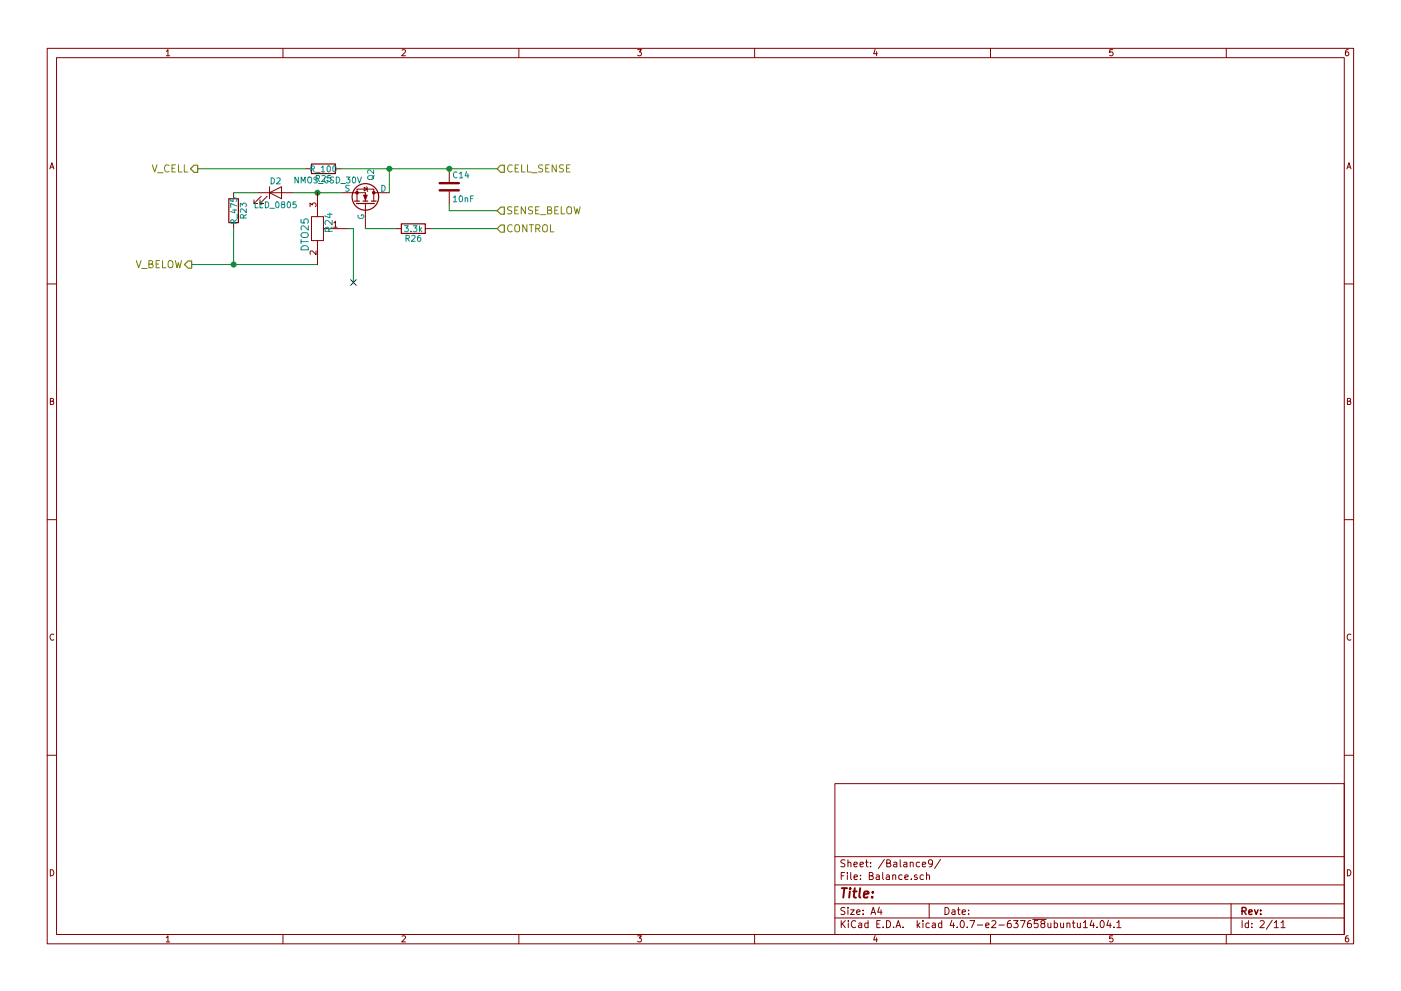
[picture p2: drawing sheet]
EESchema Schematic File Version 2
LIBS:BMS_Slave-rescue
LIBS:power
LIBS:device
LIBS:switches
LIBS:relays
LIBS:motors
LIBS:transistors
LIBS:conn
LIBS:linear
LIBS:regul
LIBS:74xx
LIBS:cmos4000
LIBS:adc-dac
LIBS:memory
LIBS:xilinx
LIBS:microcontrollers
LIBS:dsp
LIBS:microchip
LIBS:analog_switches
LIBS:motorola
LIBS:texas
LIBS:intel
LIBS:audio
LIBS:interface
LIBS:digital-audio
LIBS:philips
LIBS:display
LIBS:cypress
LIBS:siliconi
LIBS:opto
LIBS:atmel
LIBS:contrib
LIBS:valves
LIBS:formula
LIBS:BMS_Slave-cache
EELAYER 25 0
EELAYER END
$Descr A4 11693 8268
encoding utf-8
Sheet 11 11
Title ""
Date ""
Rev ""
Comp ""
Comment1 ""
Comment2 ""
Comment3 ""
Comment4 ""
$EndDescr
Text HLabel 1650 1400 0    60   Output ~ 0
V_CELL
Text HLabel 1600 2200 0    60   Output ~ 0
V_BELOW
$Comp
L R_475 R23
U 1 1
P 1950 1750
AR Path="/59EE8FBB/59E55BD0" Ref="R23"  Part="1" 
AR Path="/59EEA6DF/59E55BD0" Ref="R27"  Part="1" 
AR Path="/59EEA728/59E55BD0" Ref="R31"  Part="1" 
AR Path="/59EEB0B2/59E55BD0" Ref="R35"  Part="1" 
AR Path="/59EEB0FB/59E55BD0" Ref="R39"  Part="1" 
AR Path="/59EEB144/59E55BD0" Ref="R43"  Part="1" 
AR Path="/59EEB679/59E55BD0" Ref="R47"  Part="1" 
AR Path="/59EEB708/59E55BD0" Ref="R51"  Part="1" 
AR Path="/59EEB751/59E55BD0" Ref="R55"  Part="1" 
AR Path="/59F343C3/59E55BD0" Ref="R59"  Part="1" 
F 0 "R59" V 2030 1750 50  0000 C CNN
F 1 "R_475" V 1950 1750 50  0000 C CNN
F 2 "footprints:R_0805_OEM" H 1880 1750 50  0001 C CNN
F 3 "http://www.yageo.com.tw/exep/pages/download/literatures/PYu-R_INT-thick_7.pdf" H 2030 1750 50  0001 C CNN
F 4 "311-475CRCT-ND" H 1950 1750 60  0001 C CNN "MPN"
F 5 "Digi-Key" H 1950 1750 60  0001 C CNN "MFN"
F 6 "Value" H 1950 1750 60  0001 C CNN "Package"
F 7 "https://www.digikey.com/products/en?keywords=311-475CRCT-ND" H 2430 2150 60  0001 C CNN "PurchasingLink"
	1    1950 1750
	1    0    0    -1  
$EndComp
$Comp
L LED_0805 D2
U 1 1
P 2300 1600
AR Path="/59EE8FBB/59E55C0F" Ref="D2"  Part="1" 
AR Path="/59EEA6DF/59E55C0F" Ref="D3"  Part="1" 
AR Path="/59EEA728/59E55C0F" Ref="D4"  Part="1" 
AR Path="/59EEB0B2/59E55C0F" Ref="D5"  Part="1" 
AR Path="/59EEB0FB/59E55C0F" Ref="D6"  Part="1" 
AR Path="/59EEB144/59E55C0F" Ref="D7"  Part="1" 
AR Path="/59EEB679/59E55C0F" Ref="D8"  Part="1" 
AR Path="/59EEB708/59E55C0F" Ref="D9"  Part="1" 
AR Path="/59EEB751/59E55C0F" Ref="D10"  Part="1" 
AR Path="/59F343C3/59E55C0F" Ref="D11"  Part="1" 
F 0 "D11" H 2300 1700 50  0000 C CNN
F 1 "LED_0805" H 2300 1500 50  0000 C CNN
F 2 "footprints:LED_0805_OEM" H 2200 1600 50  0001 C CNN
F 3 "http://www.osram-os.com/Graphics/XPic9/00078860_0.pdf" H 2300 1700 50  0001 C CNN
F 4 "475-1410-1-ND" H 2300 1600 60  0001 C CNN "MPN"
F 5 "Digi-Key" H 2300 1600 60  0001 C CNN "MFN"
F 6 "Value" H 2300 1600 60  0001 C CNN "Package"
F 7 "https://www.digikey.com/products/en?keywords=475-1410-1-ND" H 2700 2100 60  0001 C CNN "PurchasingLink"
	1    2300 1600
	1    0    0    -1  
$EndComp
$Comp
L NMOS_GSD_30V Q2
U 1 1
P 3050 1700
AR Path="/59EE8FBB/59E55CA7" Ref="Q2"  Part="1" 
AR Path="/59EEA6DF/59E55CA7" Ref="Q3"  Part="1" 
AR Path="/59EEA728/59E55CA7" Ref="Q4"  Part="1" 
AR Path="/59EEB0B2/59E55CA7" Ref="Q5"  Part="1" 
AR Path="/59EEB0FB/59E55CA7" Ref="Q6"  Part="1" 
AR Path="/59EEB144/59E55CA7" Ref="Q7"  Part="1" 
AR Path="/59EEB679/59E55CA7" Ref="Q8"  Part="1" 
AR Path="/59EEB708/59E55CA7" Ref="Q9"  Part="1" 
AR Path="/59EEB751/59E55CA7" Ref="Q10"  Part="1" 
AR Path="/59F343C3/59E55CA7" Ref="Q11"  Part="1" 
F 0 "Q11" H 3250 1750 50  0000 L CNN
F 1 "NMOS_GSD_30V" V 3250 1100 50  0000 L CNN
F 2 "footprints:SOT-23F" H 3250 1800 50  0001 C CNN
F 3 "https://www.digikey.com/products/en?keywords=SSM3K333RLFCT-ND" H 3250 1750 50  0001 C CNN
F 4 "Digi-Key" H 3050 1700 60  0001 C CNN "MFN"
F 5 "SSM3K333RLFCT-ND" H 3050 1700 60  0001 C CNN "MPN"
F 6 "Value" H 3050 1700 60  0001 C CNN "Package"
F 7 "https://www.digikey.com/products/en?keywords=SSM3K333RLFCT-ND" H 3650 2150 60  0001 C CNN "PurchasingLink"
	1    3050 1700
	0    1    -1   0   
$EndComp
$Comp
L R_100 R25
U 1 1
P 2700 1400
AR Path="/59EE8FBB/59E55D6B" Ref="R25"  Part="1" 
AR Path="/59EEA6DF/59E55D6B" Ref="R29"  Part="1" 
AR Path="/59EEA728/59E55D6B" Ref="R33"  Part="1" 
AR Path="/59EEB0B2/59E55D6B" Ref="R37"  Part="1" 
AR Path="/59EEB0FB/59E55D6B" Ref="R41"  Part="1" 
AR Path="/59EEB144/59E55D6B" Ref="R45"  Part="1" 
AR Path="/59EEB679/59E55D6B" Ref="R49"  Part="1" 
AR Path="/59EEB708/59E55D6B" Ref="R53"  Part="1" 
AR Path="/59EEB751/59E55D6B" Ref="R57"  Part="1" 
AR Path="/59F343C3/59E55D6B" Ref="R61"  Part="1" 
F 0 "R61" V 2780 1400 50  0000 C CNN
F 1 "R_100" V 2700 1400 50  0000 C CNN
F 2 "footprints:R_0805_OEM" H 2630 1400 50  0001 C CNN
F 3 "https://www.seielect.com/Catalog/SEI-rncp.pdf" H 2780 1400 50  0001 C CNN
F 4 "Digi-Key" H 2700 1400 60  0001 C CNN "MFN"
F 5 "RNCP0805FTD100RCT-ND" H 2700 1400 60  0001 C CNN "MPN"
F 6 "Value" H 2700 1400 60  0001 C CNN "Package"
F 7 "https://www.digikey.com/products/en?keywords=RNCP0805FTD100RCT-ND" H 3180 1800 60  0001 C CNN "PurchasingLink"
	1    2700 1400
	0    1    1    0   
$EndComp
Text HLabel 4150 1400 2    60   Input ~ 0
CELL_SENSE
$Comp
L C C14
U 1 1
P 3750 1550
AR Path="/59EE8FBB/59E55EA7" Ref="C14"  Part="1" 
AR Path="/59EEA6DF/59E55EA7" Ref="C15"  Part="1" 
AR Path="/59EEA728/59E55EA7" Ref="C16"  Part="1" 
AR Path="/59EEB0B2/59E55EA7" Ref="C17"  Part="1" 
AR Path="/59EEB0FB/59E55EA7" Ref="C18"  Part="1" 
AR Path="/59EEB144/59E55EA7" Ref="C19"  Part="1" 
AR Path="/59EEB679/59E55EA7" Ref="C20"  Part="1" 
AR Path="/59EEB708/59E55EA7" Ref="C21"  Part="1" 
AR Path="/59EEB751/59E55EA7" Ref="C22"  Part="1" 
AR Path="/59F343C3/59E55EA7" Ref="C23"  Part="1" 
F 0 "C23" H 3775 1650 50  0000 L CNN
F 1 "10nF" H 3775 1450 50  0000 L CNN
F 2 "footprints:C_0805_OEM" H 3788 1400 50  0001 C CNN
F 3 "" H 3750 1550 50  0001 C CNN
	1    3750 1550
	1    0    0    -1  
$EndComp
Text HLabel 4150 1750 2    60   Input ~ 0
SENSE_BELOW
$Comp
L R R26
U 1 1
P 3450 1900
AR Path="/59EE8FBB/59E55F5F" Ref="R26"  Part="1" 
AR Path="/59EEA6DF/59E55F5F" Ref="R30"  Part="1" 
AR Path="/59EEA728/59E55F5F" Ref="R34"  Part="1" 
AR Path="/59EEB0B2/59E55F5F" Ref="R38"  Part="1" 
AR Path="/59EEB0FB/59E55F5F" Ref="R42"  Part="1" 
AR Path="/59EEB144/59E55F5F" Ref="R46"  Part="1" 
AR Path="/59EEB679/59E55F5F" Ref="R50"  Part="1" 
AR Path="/59EEB708/59E55F5F" Ref="R54"  Part="1" 
AR Path="/59EEB751/59E55F5F" Ref="R58"  Part="1" 
AR Path="/59F343C3/59E55F5F" Ref="R62"  Part="1" 
F 0 "R62" V 3530 1900 50  0000 C CNN
F 1 "3.3k" V 3450 1900 50  0000 C CNN
F 2 "footprints:R_0805_OEM" V 3380 1900 50  0001 C CNN
F 3 "" H 3450 1900 50  0001 C CNN
	1    3450 1900
	0    1    1    0   
$EndComp
Text HLabel 4150 1900 2    60   Input ~ 0
CONTROL
Wire Wire Line
	1950 1600 2150 1600
Wire Wire Line
	2550 1400 1650 1400
Wire Wire Line
	3750 1700 3750 1750
Wire Wire Line
	3750 1750 4150 1750
Wire Wire Line
	4150 1900 3600 1900
Wire Wire Line
	3300 1900 3050 1900
Wire Wire Line
	1600 2200 2650 2200
Wire Wire Line
	1950 1900 1950 2200
Connection ~ 1950 2200
Wire Wire Line
	2950 2350 2950 1900
Wire Wire Line
	2950 1900 2900 1900
Wire Wire Line
	3250 1600 3250 1400
Connection ~ 3250 1400
Wire Wire Line
	2850 1400 4150 1400
Connection ~ 3750 1400
Wire Wire Line
	2450 1600 2850 1600
Connection ~ 2650 1600
$Comp
L DTO25 R32
U 1 1
P 2450 1700
AR Path="/59EEA728/5A01B8BE" Ref="R32"  Part="1" 
AR Path="/59EE8FBB/5A01B8BE" Ref="R24"  Part="1" 
AR Path="/59EEA6DF/5A01B8BE" Ref="R28"  Part="1" 
AR Path="/59EEB0B2/5A01B8BE" Ref="R36"  Part="1" 
AR Path="/59EEB0FB/5A01B8BE" Ref="R40"  Part="1" 
AR Path="/59EEB144/5A01B8BE" Ref="R44"  Part="1" 
AR Path="/59EEB679/5A01B8BE" Ref="R48"  Part="1" 
AR Path="/59EEB708/5A01B8BE" Ref="R52"  Part="1" 
AR Path="/59EEB751/5A01B8BE" Ref="R56"  Part="1" 
AR Path="/59F343C3/5A01B8BE" Ref="R60"  Part="1" 
F 0 "R60" H 2600 2000 60  0000 C CNN
F 1 "DTO25" H 2700 1800 60  0000 C CNN
F 2 "footprints:DTO25" H 2450 1700 60  0001 C CNN
F 3 "" H 2450 1700 60  0001 C CNN
	1    2450 1700
	0    1    1    0   
$EndComp
NoConn ~ 2950 2350
$EndSCHEMATC
